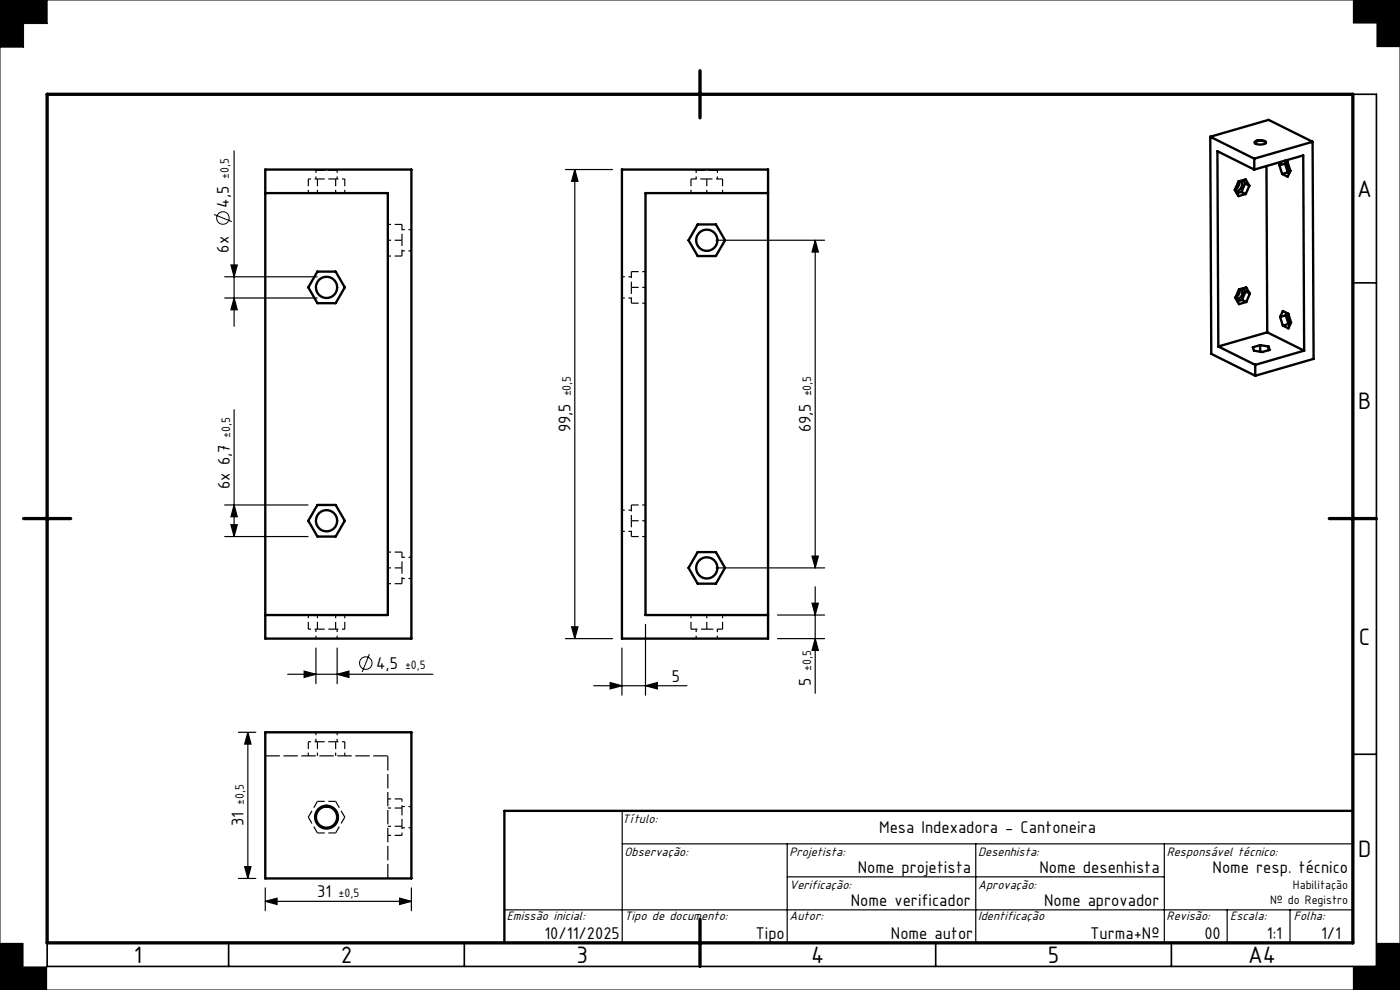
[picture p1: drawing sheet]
<svg xmlns="http://www.w3.org/2000/svg" width="297mm" height="210mm" viewBox="0 0 297 210" stroke-linecap="round" stroke-linejoin="round" font-family="sans-serif">
<g fill="none" stroke="#000" stroke-width=".21">
<path d="M0 0h297v210h-297zM10 0v5h-5v5h-5M148.1 19.6l.8 .8M148.5 19.5v1M148.9 19.6l-.8 .8M148 20h1M45.4 45.5l3.8 1.5M9.5 110h1M9.6 109.6l.8 .8M10 109.5v1M10.4 109.6l-.8 .8M78.4 138.8l-1.6 3.8"/>
<circle cx="47.3" cy="46.2" r="1.33"/>
<circle cx="77.6" cy="140.7" r="1.33"/>
</g>
<g fill="none" stroke="#000" stroke-width=".25">
<path d="M49.7 32v37.2M119.9 36h10M121.9 36l.7 2.5h-1.3zM121.9 36v99.5M47.7 58.7h19.6M49 56.2h1.3l-.6 2.5zM151.9 51h23M172.9 51l.7 2.5h-1.3zM172.9 51v69.5M47.7 63.2h19.6M49.7 63.2l.6 2.5h-1.3zM49.7 86.9v26.9"/>
<path d="M47.7 107.1h17.6M47.7 113.8h17.6M49 111.3h1.3l-.6 2.5zM49.7 107.1l.6 2.5h-1.3zM172.3 118h1.3l-.7 2.5zM67 137.5v7.5M71.5 137.5v7.5M119.9 135.5h10M121.3 133h1.3l-.7 2.5zM131.9 137.5v10M136.9 132.5v15M151.9 120.5h23"/>
<path d="M164.9 135.5h10M164.9 130.5h10M172.3 128h1.3l-.7 2.5zM172.9 135.5l.7 2.5h-1.3zM172.9 124.5v22.6M50.6 155.3h3.7M52.6 155.3l.6 2.5h-1.3zM52.6 155.3v31M61 143h30.8M64.5 142.4l2.5 .6-2.5 .7zM71.5 143l2.5-.6v1.3zM125.9 145.5h19.8"/>
<path d="M129.4 144.8l2.5 .7-2.5 .6zM136.9 145.5l2.5-.7v1.3zM132 179h155M132 172v28M167 179v21M207 179v21M247 179v21M50.6 186.3h3.7M51.9 183.8h1.3l-.6 2.5zM56.3 191.2l2.5-.7v1.4zM56.3 188.3v4.9M56.3 191.2h31"/>
<path d="M84.8 190.5l2.5 .7-2.5 .7zM87.3 188.3v4.9M107 193h180M167 186h80M260.3 193v7M273.7 193v7"/>
</g>
<path d="M10 20h282v185h-282zM287 20v180h-277M287 60h5M282 110h10M287 160h5M148.5 195v10M48.5 200v5M98.5 200v5M198.5 200v5M248.5 200v5" fill="none" stroke="#000" stroke-width=".35"/>
<g fill="none" stroke="#000" stroke-width=".5">
<path d="M56.3 36h31v99.5h-31zM131.9 36h31v99.5h-31zM256.7 29l.3 46.1 9.3 4.6M256.7 29l9.4 4.7M256.7 29l12.4-3.6 9.4 4.7M262.8 38.5a1.38 1.38 0 0 1-.8 1.6M263.1 38.4a1.15 1.15 0 0 1 .2 1.4 1.15 1.15 0 0 1-1.3 .5M263.7 38.2l.4 .7M264.1 38.9l-.7 1.8M264.1 38.9l.9 .5M265 39.4l-.7-1.3-1.6 .4-.7 1.8 .7 1.3 1.6-.4M265 39.4l-.7 1.8"/>
<path d="M266.1 33.7v2.3M266.1 36l-7.8-3.9 .2 41.4M266.1 36l10.4-3 .2 41.4M266.2 30.1a2.05 2.05 0 0 1 2.4 .1 1.77 1.77 0 0 1-2.5 0zM268.4 30.4a.5 .5 0 0 0-.2-.5 .5 .5 0 0 0-.5 0h-.9a.43 .43 0 0 0-.5 .5M268.7 35.2l.1 35.3M271.4 35.1l.6 1.8M271.7 34.3l-.3 .8M272.6 34.1l.6 .3 .5 1.8-.5 1.3-1.2-.6M272.6 34.7l.6 1.9M272.6 34.7l-1.2 .4M272.8 34.2l-.2 .5"/>
<path d="M273.2 34.5v.9l.5 .9M273.2 36.6l.3 .1M273.2 36.6l-1.2 .3M278.5 30.1l-12.4 3.6M278.5 30.1l.2 46-12.4 3.6M56.3 41h26v89.5h-26M67.3 57.6h3.9l1.9 3.4-1.9 3.3h-3.9l-1.9-3.3zM148 47.6h3.9l1.9 3.4-1.9 3.3h-3.9l-1.9-3.3zM162.9 41h-26v89.5h26M263.4 40.7l-1 .3M263.4 40.7l.9 .5M258.5 73.5l7.8 3.9"/>
<path d="M262.9 61.4a1.38 1.38 0 0 1-.8 1.6M263.2 61.3a1.15 1.15 0 0 1 .2 1.4 1.15 1.15 0 0 1-1.3 .5M263.5 63.6l-1 .3M263.5 63.6l.9 .5M263.8 61.1l.4 .7M264.2 61.8l-.7 1.8M264.2 61.8l.9 .5M265.1 62.3l-.7-1.3-1.6 .4-.7 1.8 .7 1.3 1.6-.4M265.1 62.3l-.7 1.8M266.3 77.4v2.3M267.3 73.2l-1.5 .5 .2 .7 1.8 .3 1.5-.5-.2-.7M267.3 73.2l1.8 .3"/>
<path d="M267.3 73.2v1.4M268.8 70.5l7.9 3.9M268.8 70.5l-10.3 3M269.1 73.5v.8M271.6 67.2l.5-1.2 1.2 .6 .6 1.8-.6 1.3-1.1-.6M271.6 67.2l.6 1.9M272.8 66.9l.6 1.8M272.8 66.9l-1.2 .3M273 66.4l-.2 .5M273.3 66.7v.9l.6 .9M273.4 68.7l.3 .2M273.4 68.7l-1.2 .4"/>
<path d="M276.7 74.4l-10.4 3M67.3 107.1h3.9l1.9 3.4-1.9 3.3h-3.9l-1.9-3.3zM148 117.1h3.9l1.9 3.4-1.9 3.3h-3.9l-1.9-3.3zM56.3 155.3h31v31h-31zM287 172h-180v28"/>
<circle cx="149.9" cy="51" r="2.25"/>
<circle cx="69.3" cy="61" r="2.25"/>
<circle cx="69.3" cy="110.5" r="2.25"/>
<circle cx="149.9" cy="120.5" r="2.25"/>
<circle cx="69.3" cy="173.3" r="2.42"/>
<circle cx="69.3" cy="173.3" r="2.25"/>
</g>
<path d="M148.5 15v10M10 20h277v180h-277zM5 110h10M282 110h10M148.5 195v10" fill="none" stroke="#000" stroke-width=".7"/>
<path d="M0 0v10h5v-5h5v-5zM0 200v10h10v-5h-5v-5zM287 205v5h10v-10h-5v5zM287 0v5h5v5h5v-10z" fill-rule="evenodd" fill="#000"/>
<path d="M149.9 38h-3.3M153.3 38h-3.4M85.3 51v-3.4M85.3 54.3v-3.3M133.9 57.6v3.4M133.9 61v3.3M133.9 107.1v3.4M133.9 110.5v3.3M85.3 123.8v-3.3M85.3 120.5v-3.4M146.6 133.5h3.3M149.9 133.5h3.4" fill="none" stroke="#000" stroke-width=".25" stroke-dasharray="3 .8" stroke-dashoffset="1.7" stroke-linecap="butt"/>
<g fill="none" stroke="#000" stroke-width=".25" stroke-dasharray="3 .8" stroke-dashoffset="1.5" stroke-linecap="butt">
<path d="M65.4 38v3M67.3 38v3M71.2 38v3M71.2 38h-3.9M73.1 38v3M146.6 38v3M149.9 38v3M153.3 38v3M85.3 51h-3M85.3 54.3h-3M85.3 47.6h-3M133.9 57.6h3"/>
<path d="M133.9 61h3M133.9 64.3h3M85.3 117.1h-3M133.9 110.5h3M133.9 113.8h3M133.9 107.1h3M65.4 133.5v-3M67.3 133.5v-3M67.3 133.5h3.9M71.2 133.5v-3M73.1 133.5v-3M85.3 120.5h-3"/>
<path d="M85.3 123.8h-3M146.6 133.5v-3M149.9 133.5v-3M153.3 133.5v-3M65.4 157.3v3M67.3 157.3v3M71.2 157.3h-3.9M71.2 157.3v3M73.1 157.3v3M65.4 173.3l1.9-3.3M67.3 170h3.9M67.3 176.7l-1.9-3.4"/>
<path d="M71.2 170l1.9 3.3M71.2 176.7h-3.9M73.1 173.3l-1.9 3.4M85.3 175.3v-3.9M85.3 171.4h-3M85.3 175.3h-3M85.3 169.5h-3M85.3 177.2h-3"/>
</g>
<path d="M67 36.1h4.5M147.7 36.1h4.5" fill="none" stroke="#000" stroke-width=".25" stroke-dasharray="3 .8" stroke-dashoffset="1.2" stroke-linecap="butt"/>
<path d="M66.8 36l.2 .1M71.5 36.1l.2-.1M147.5 36l.2 .1M152.2 36.1l.2-.1M56.3 160.3h26M82.3 160.3v26" fill="none" stroke="#000" stroke-width=".25" stroke-dasharray="3 .8" stroke-linecap="butt"/>
<g fill="none" stroke="#000" stroke-width=".25" stroke-dasharray="3 .8" stroke-dashoffset="2.4" stroke-linecap="butt">
<path d="M85.3 53.2h2M87.3 48.7h-2M133.9 58.7h-2M131.9 63.2h2M87.3 118.2h-2M131.9 112.7h2M133.9 108.2h-2M67 133.5v2M71.5 135.5v-2M85.3 122.7h2M147.7 133.5v2M152.2 135.5v-2"/>
<path d="M67 155.3v2M71.5 157.3v-2M85.3 175.6h2M87.3 171.1h-2"/>
</g>
<path d="M67 36.1v1.9M67.3 38h-1.9M71.5 38v-1.9M73.1 38h-1.9M147.7 36.1v1.9M152.2 38v-1.9M65.4 133.5h1.9M71.2 133.5h1.9M67.3 157.3h-1.9M73.1 157.3h-1.9M85.3 171.4v-1.9M85.3 177.2v-1.9" fill="none" stroke="#000" stroke-width=".25" stroke-dasharray="3 .8" stroke-dashoffset="2.5" stroke-linecap="butt"/>
<g fill="#000">
<path d="M121.9 36l.7 2.5h-1.3zM121.3 133h1.3l-.7 2.5zM172.3 128h1.3l-.7 2.5zM172.9 135.5l.7 2.5h-1.3zM172.9 51l.7 2.5h-1.3zM172.3 118h1.3l-.7 2.5zM49.7 107.1l.6 2.5h-1.3zM49 111.3h1.3l-.6 2.5zM49 56.2h1.3l-.6 2.5zM49.7 63.2l.6 2.5h-1.3zM52.6 155.3l.6 2.5h-1.3zM51.9 183.8h1.3l-.6 2.5z"/>
<path d="M71.5 143l2.5-.6v1.3zM64.5 142.4l2.5 .6-2.5 .7z"/>
<path d="M129.4 144.8l2.5 .7-2.5 .6zM136.9 145.5l2.5-.7v1.3zM56.3 191.2l2.5-.7v1.4zM84.8 190.5l2.5 .7-2.5 .7z"/>
</g>
<g font-size="5.4">
<text x="287.9" y="41.8">A</text>
<text x="288.1" y="86.8">B</text>
<text x="288.3" y="136.8">C</text>
<text x="288.1" y="181.8">D</text>
<text x="28.4" y="204.3">1</text>
<text x="72.3" y="204.3">2</text>
<text x="122.3" y="204.3">3</text>
<text x="172.1" y="204.3">4</text>
<text x="222.3" y="204.3">5</text>
<text x="264.8" y="204.2">A4</text>
</g>
<g font-size="3.9">
<text x="48.5" y="44.1" transform="rotate(-90 48.5 44.1)">4,5</text>
<text x="48.5" y="53.6" transform="rotate(-90 48.5 53.6)">6x</text>
<text x="121" y="91.7" transform="rotate(-90 121 91.7)">99,5</text>
<text x="172" y="91.7" transform="rotate(-90 172 91.7)">69,5</text>
<text x="48.8" y="103.7" transform="rotate(-90 48.8 103.7)">6x 6,7</text>
<text x="79.8" y="141.9">4,5</text>
<text x="142.5" y="144.6">5</text>
<text x="172" y="145.6" transform="rotate(-90 172 145.6)">5</text>
<text x="51.7" y="175.3" transform="rotate(-90 51.7 175.3)">31</text>
<text x="186.5" y="176.6">Mesa Indexadora - Cantoneira</text>
<text x="182" y="185.1">Nome projetista</text>
<text x="220.5" y="185.1">Nome desenhista</text>
<text x="257.2" y="185.1">Nome resp. técnico</text>
<text x="67.3" y="190.3">31</text>
<text x="180.5" y="192.1">Nome verificador</text>
<text x="221.5" y="192.1">Nome aprovador</text>
<text x="115.5" y="199.1">10/11/2025</text>
<text x="160.3" y="199.1">Tipo</text>
<text x="189" y="199.1">Nome autor</text>
<text x="231.2" y="199.1">Turma+Nº</text>
<text x="255.5" y="199.1">00</text>
<text x="268.8" y="199.1">1:1</text>
<text x="280.3" y="199.1">1/1</text>
</g>
<g font-size="2.9">
<text x="132" y="174.7">Título:</text>
<text x="132.5" y="181.7">Observação:</text>
<text x="167.5" y="181.7">Projetista:</text>
<text x="207.5" y="181.7">Desenhista:</text>
<text x="247.5" y="181.7">Responsável técnico:</text>
<text x="167.5" y="188.7">Verificação:</text>
<text x="207.5" y="188.7">Aprovação:</text>
<text x="107.5" y="195.2">Emissão inicial:</text>
<text x="132.5" y="195.2">Tipo de documento:</text>
<text x="167.5" y="195.2">Autor:</text>
<text x="207.5" y="195.2">Identificação</text>
<text x="247.5" y="195.2">Revisão:</text>
<text x="261" y="195.2">Escala:</text>
<text x="274.5" y="195.2">Folha:</text>
</g>
<g font-size="2.8">
<text x="48.6" y="37.9" transform="rotate(-90 48.6 37.9)">±0,5</text>
<text x="121.1" y="84.1" transform="rotate(-90 121.1 84.1)">±0,5</text>
<text x="172.1" y="84.1" transform="rotate(-90 172.1 84.1)">±0,5</text>
<text x="48.8" y="92.8" transform="rotate(-90 48.8 92.8)">±0,5</text>
<text x="85.9" y="141.9">±0,5</text>
<text x="172.1" y="142.3" transform="rotate(-90 172.1 142.3)">±0,5</text>
<text x="51.7" y="170.8" transform="rotate(-90 51.7 170.8)">±0,5</text>
<text x="71.8" y="190.3">±0,5</text>
<text x="269.4" y="191.7">Nº do Registro</text>
<text x="274.3" y="188.7">Habilitação</text>
</g>
</svg>
